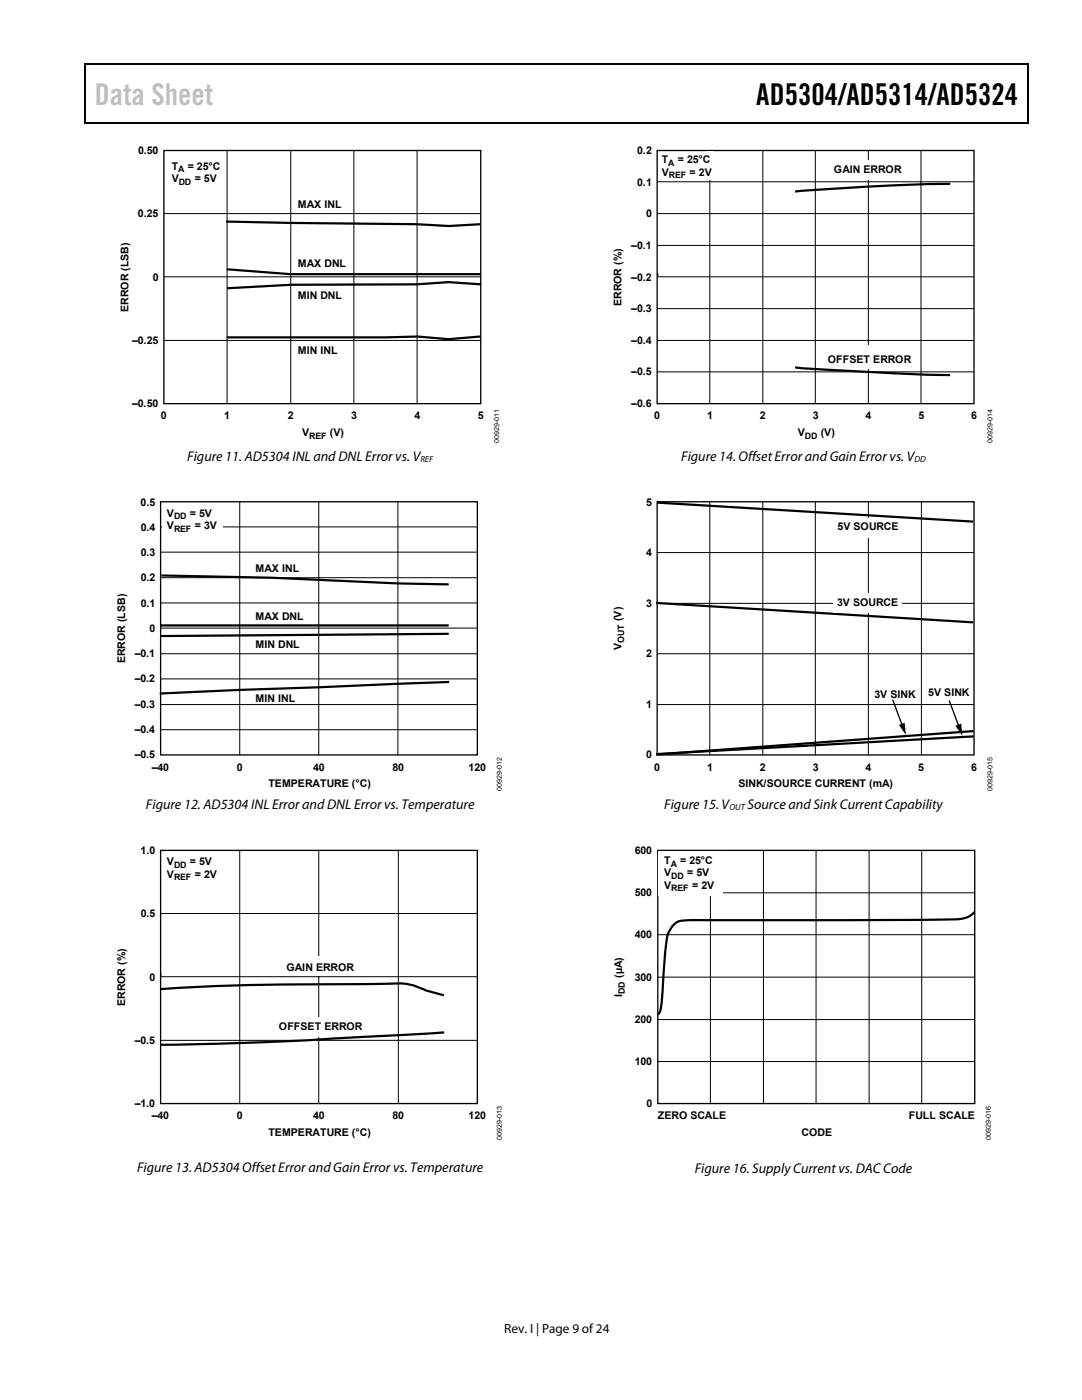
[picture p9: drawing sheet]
<svg xmlns="http://www.w3.org/2000/svg" width="216mm" height="279mm" viewBox="0 0 216 279" stroke-linecap="round" stroke-linejoin="round" font-family="sans-serif">
<path d="M16.9 12.7h.2v1h-.2zM205.1 12.7h.2v1h-.2zM205.1 12.7h.2v.3h-.2zM82.3 24.4h.2v.3h-.2zM205.1 24.4h.2v.3h-.2z" fill="#000"/>
<path d="M16.9 12.8h188.2M17 13.7v11M205.2 13.7v11M205.1 24.5h-188.2" fill="none" stroke="#000" stroke-width=".25"/>
<path d="M32.7 30h63.2v50.6h-63.2zM32 100.1h63.2v50.6h-63.2z" fill="none" stroke="#000" stroke-width=".26"/>
<g fill="none" stroke="#000" stroke-width=".2">
<path d="M45.3 29.9v50.7M58 29.9v50.7M70.6 29.9v50.7M83.2 29.9v50.7M32.7 55.2h63.2M32.7 42.6h63.2M32.7 67.9h63.2M32 115.3h63.2M32 110.2h63.2M32 105.2h63.2M47.8 100v50.7M63.6 100v50.7"/>
<path d="M79.4 100v50.7M32 135.5h63.2M32 130.5h63.2M32 125.3h63.2M32 120.3h63.2M32 145.6h63.2M32 140.6h63.2"/>
</g>
<path d="M45.1 44.2l38 .5 6.5 .4 6.2-.4M45.2 53.7l12.8 1h37.8M96 56.7l-6.5-.4-6.4 .4-25 .1-12.8 .7M95.8 67.2l-6.3 .5-6.2-.5-6.3 .1h-31.8M32.2 114.9l21.9 .4 25.4 1.1 10 .2M32 124.8h57.5M89.5 126.5l-57.5 .4M89.6 136.1l-57.7 2.3" fill="none" stroke="#000" stroke-width=".44"/>
<path d="M32.3 104.4h12.1v1.6h-12.1z" fill="#fff"/>
<path d="M47.8 169.6v50.6M63.6 169.6v50.6M79.5 169.6v50.6M32 194.9h63.2M32 182.3h63.2M32 207.6h63.2" fill="none" stroke="#000" stroke-width=".2"/>
<path d="M32 197.4a698.5 698.5 0 0 1 44.4-1l1.6-.1a11.7 11.7 0 0 1 6.9 1.4l3.7 .9M88.6 206l-17.4 1a689.9 689.9 0 0 1-39.2 1.5" fill="none" stroke="#000" stroke-width=".44"/>
<path d="M32 169.7h63.2v50.5h-63.2z" fill="none" stroke="#000" stroke-width=".26"/>
<g fill="#fff">
<path d="M63.2 190.9h.9v3.9h-.9z"/>
<path d="M63.2 203h.9v4h-.9z"/>
</g>
<path d="M131.1 36.3h63.3M141.6 30v50.6M152.2 30v50.6M162.7 30v50.6M173.3 30v50.6M183.8 30v50.6M131.1 55.2h63.3M131.1 49h63.3M131.1 42.6h63.3M131.1 74.2h63.3M131.1 67.9h63.3M131.1 61.6h63.3" fill="none" stroke="#000" stroke-width=".2"/>
<path d="M189.6 36.7a412.3 412.3 0 0 0-29.4 1.4l-1.6 .1M158.6 73.3l3.7 .3a443.8 443.8 0 0 0 27.3 1.2" fill="none" stroke="#000" stroke-width=".44"/>
<path d="M131.1 30h63.3v50.6h-63.3z" fill="none" stroke="#000" stroke-width=".26"/>
<g fill="#fff">
<path d="M172.6 32h1.2v3.9h-1.2z"/>
<path d="M141 30.3h1.2v5.6h-1.2z"/>
<path d="M172.8 69h1.3v4.6h-1.3z"/>
</g>
<path d="M131.1 100.1h63.3v50.6h-63.3z" fill="none" stroke="#000" stroke-width=".26"/>
<path d="M131.1 110.3h63.3M141.6 100.1v50.6M152.2 100.1v50.6M162.7 100.1v50.6M173.3 100.1v50.6M183.9 100.1v50.6M131.1 130.5h63.3M131.1 120.4h63.3M131.1 140.6h63.3" fill="none" stroke="#000" stroke-width=".2"/>
<path d="M131.1 100.3l63.1 3.8M131 120.3l63.2 3.9M194.3 147l-63.3 3.5M194.3 145.9l-63.3 4.7" fill="none" stroke="#000" stroke-width=".44"/>
<g fill="#fff">
<path d="M172.7 103.5h1.1v3.9h-1.1z"/>
<path d="M166.3 118.5h13.7v3.8h-13.7z"/>
</g>
<path d="M178.1 139.6l2 5.2M189.4 139.8l1.9 5.2M131.3 169.7h63.2v50.5h-63.2z" fill="none" stroke="#000" stroke-width=".26"/>
<path d="M179.4 144.7l1.1-.5 .3 2.5zM190.6 144.8l1.2-.4 .2 2.5z" fill="#000"/>
<path d="M131.3 178.2h63.2M141.8 169.7v50.6M152.3 169.7v50.6M162.8 169.7v50.6M173.4 169.7v50.6M183.9 169.7v50.6M131.3 195h63.2M131.3 186.5h63.2M131.3 211.9h63.2M131.3 203.5h63.2" fill="none" stroke="#000" stroke-width=".2"/>
<path d="M194.4 182a4 4 0 0 1-3.6 1.5l-16.2 .1h-34.3a18.9 18.9 0 0 0-5.1 .4 5 5 0 0 0-2.2 4l-.9 11a7.9 7.9 0 0 1-.6 3.3h-.2" fill="none" stroke="#000" stroke-width=".44"/>
<path d="M131.4 170h12.8v8.8h-12.8z" fill="#fff"/>
<text font-size="6" fill="#c0c0c0" x="18.9" y="21">Data Sheet</text>
<text font-size="6" x="150.9" y="21">AD5304/AD5314/AD5324</text>
<g font-size="2.8">
<text x="37.4" y="91.9">Figure 11. AD5304 INL and DNL Error vs. V</text>
<text x="135.9" y="91.9">Figure 14. Offset Error and Gain Error vs. V</text>
<text x="29.1" y="161.5">Figure 12. AD5304 INL Error and DNL Error vs. Temperature</text>
<text x="132.5" y="161.5">Figure 15. V</text>
<text x="149.1" y="161.5">Source and Sink Current Capability</text>
<text x="27.3" y="233.9">Figure 13. AD5304 Offset Error and Gain Error vs. Temperature</text>
<text x="138.6" y="234.1">Figure 16. Supply Current vs. DAC Code</text>
</g>
<text font-size="2.6" x="100.6" y="266">Rev. I | Page 9 of 24</text>
<g font-size="2.1">
<text x="27.5" y="30.8">0.50</text>
<text x="34.3" y="33.8">T</text>
<text x="37.5" y="33.8">= 25°C</text>
<text x="127.1" y="30.8">0.2</text>
<text x="132.1" y="32.6">T</text>
<text x="132.1" y="35.1">V</text>
<text x="135.2" y="32.6">= 25°C</text>
<text x="137.6" y="35.1">= 2V</text>
<text x="166.4" y="34.5">GAIN ERROR</text>
<text x="34.3" y="36.3">V</text>
<text x="38.9" y="36.3">= 5V</text>
<text x="59.5" y="41.5">MAX INL</text>
<text x="127.2" y="37.1">0.1</text>
<text x="27.5" y="43.4">0.25</text>
<text x="128.9" y="43.4">0</text>
<text x="59.5" y="53.3">MAX DNL</text>
<text x="126" y="49.7">–0.1</text>
<text x="30.5" y="56">0</text>
<text x="59.5" y="59.6">MIN DNL</text>
<text x="126" y="56">–0.2</text>
<text x="25.6" y="62.3" transform="rotate(-90 25.6 62.3)">ERROR (LSB)</text>
<text x="124" y="61.1" transform="rotate(-90 124 61.1)">ERROR (%)</text>
<text x="126" y="62.3">–0.3</text>
<text x="26.4" y="68.6">–0.25</text>
<text x="59.5" y="70.7">MIN INL</text>
<text x="126" y="68.6">–0.4</text>
<text x="126" y="74.9">–0.5</text>
<text x="165.2" y="72.5">OFFSET ERROR</text>
<text x="26.4" y="81.2">–0.50</text>
<text x="32.1" y="83.7">0</text>
<text x="44.7" y="83.7">1</text>
<text x="57.4" y="83.7">2</text>
<text x="70" y="83.7">3</text>
<text x="82.7" y="83.7">4</text>
<text x="95.4" y="83.7">5</text>
<text x="126" y="81.2">–0.6</text>
<text x="130.5" y="83.7">0</text>
<text x="141.1" y="83.7">1</text>
<text x="151.6" y="83.7">2</text>
<text x="162.2" y="83.7">3</text>
<text x="172.7" y="83.7">4</text>
<text x="183.2" y="83.7">5</text>
<text x="193.8" y="83.7">6</text>
<text x="60.3" y="87">V</text>
<text x="65.8" y="87">(V)</text>
<text x="159.2" y="87">V</text>
<text x="163.8" y="87">(V)</text>
<text x="28.1" y="100.9">0.5</text>
<text x="128.9" y="100.9">5</text>
<text x="28.1" y="105.9">0.4</text>
<text x="33.3" y="105.6">V</text>
<text x="33.3" y="103.1">V</text>
<text x="37.9" y="103.1">= 5V</text>
<text x="38.9" y="105.6">= 3V</text>
<text x="167.1" y="105.9">5V SOURCE</text>
<text x="28.1" y="111">0.3</text>
<text x="128.9" y="111">4</text>
<text x="28.1" y="116">0.2</text>
<text x="51" y="114.1">MAX INL</text>
<text x="28.1" y="121.1">0.1</text>
<text x="51" y="123.8">MAX DNL</text>
<text x="124" y="124" transform="rotate(-90 124 124)">(V)</text>
<text x="128.9" y="121.1">3</text>
<text x="167" y="120.8">3V SOURCE</text>
<text x="26.9" y="131.2">–0.1</text>
<text x="29.8" y="126.1">0</text>
<text x="51" y="129.4">MIN DNL</text>
<text x="124" y="129.7" transform="rotate(-90 124 129.7)">V</text>
<text x="128.9" y="131.1">2</text>
<text x="25" y="132.4" transform="rotate(-90 25 132.4)">ERROR (LSB)</text>
<text x="26.9" y="136.2">–0.2</text>
<text x="26.9" y="141.2">–0.3</text>
<text x="51" y="140.1">MIN INL</text>
<text x="128.9" y="141.2">1</text>
<text x="174.5" y="139.3">3V SINK</text>
<text x="185.2" y="139">5V SINK</text>
<text x="26.9" y="146.3">–0.4</text>
<text x="26.9" y="151.3">–0.5</text>
<text x="30.3" y="153.8">–40</text>
<text x="47.3" y="153.8">0</text>
<text x="62.5" y="153.8">40</text>
<text x="78.3" y="153.8">80</text>
<text x="93.5" y="153.8">120</text>
<text x="128.9" y="151.3">0</text>
<text x="130.5" y="153.8">0</text>
<text x="141.1" y="153.8">1</text>
<text x="151.6" y="153.8">2</text>
<text x="162.2" y="153.8">3</text>
<text x="172.7" y="153.8">4</text>
<text x="183.2" y="153.8">5</text>
<text x="193.8" y="153.8">6</text>
<text x="53.6" y="157.1">TEMPERATURE (°C)</text>
<text x="147.4" y="157.1">SINK/SOURCE CURRENT (mA)</text>
<text x="28.1" y="170.5">1.0</text>
<text x="33.3" y="172.7">V</text>
<text x="37.9" y="172.7">= 5V</text>
<text x="126.7" y="170.5">600</text>
<text x="132.5" y="172.4">T</text>
<text x="135.7" y="172.4">= 25°C</text>
<text x="33.3" y="175.2">V</text>
<text x="38.9" y="175.2">= 2V</text>
<text x="126.7" y="178.9">500</text>
<text x="132.5" y="174.9">V</text>
<text x="132.5" y="177.3">V</text>
<text x="137.1" y="174.9">= 5V</text>
<text x="138.1" y="177.3">= 2V</text>
<text x="28.1" y="183.1">0.5</text>
<text x="126.7" y="187.3">400</text>
<text x="29.8" y="195.7">0</text>
<text x="57.1" y="193.8">GAIN ERROR</text>
<text x="124.2" y="195.2" transform="rotate(-90 124.2 195.2)">(µA)</text>
<text x="126.7" y="195.7">300</text>
<text x="25" y="200.8" transform="rotate(-90 25 200.8)">ERROR (%)</text>
<text x="124.2" y="198.9" transform="rotate(-90 124.2 198.9)">I</text>
<text x="26.9" y="208.3">–0.5</text>
<text x="55.7" y="205.6">OFFSET ERROR</text>
<text x="126.7" y="204.1">200</text>
<text x="126.7" y="212.5">100</text>
<text x="26.9" y="220.9">–1.0</text>
<text x="129" y="220.9">0</text>
<text x="30.3" y="223.4">–40</text>
<text x="47.3" y="223.4">0</text>
<text x="53.6" y="226.7">TEMPERATURE (°C)</text>
<text x="62.5" y="223.4">40</text>
<text x="78.3" y="223.4">80</text>
<text x="93.5" y="223.4">120</text>
<text x="131.3" y="223.4">ZERO SCALE</text>
<text x="160" y="226.7">CODE</text>
<text x="181.3" y="223.4">FULL SCALE</text>
</g>
<g font-size="1.8">
<text x="35.6" y="34.4">A</text>
<text x="133.3" y="33.1">A</text>
<text x="133.5" y="35.6">REF</text>
<text x="35.7" y="36.9">DD</text>
<text x="61.7" y="87.5">REF</text>
<text x="160.6" y="87.5">DD</text>
<text x="83.9" y="92.1">REF</text>
<text x="182.5" y="92.1">DD</text>
<text x="34.7" y="103.7">DD</text>
<text x="34.7" y="106.1">REF</text>
<text x="124.6" y="128.3" transform="rotate(-90 124.6 128.3)">OUT</text>
<text x="145.5" y="161.7">OUT</text>
<text x="34.7" y="173.2">DD</text>
<text x="133.8" y="172.9">A</text>
<text x="34.7" y="175.7">REF</text>
<text x="133.9" y="175.4">DD</text>
<text x="133.9" y="177.9">REF</text>
<text x="124.7" y="198.4" transform="rotate(-90 124.7 198.4)">DD</text>
</g>
<g font-size="1.4">
<text x="99.6" y="88.3" transform="rotate(-90 99.6 88.3)">00929-011</text>
<text x="198" y="88.3" transform="rotate(-90 198 88.3)">00929-014</text>
<text x="100.1" y="157.9" transform="rotate(-90 100.1 157.9)">00929-012</text>
<text x="198" y="157.9" transform="rotate(-90 198 157.9)">00929-015</text>
<text x="100.1" y="227.5" transform="rotate(-90 100.1 227.5)">00929-013</text>
<text x="197.7" y="227.5" transform="rotate(-90 197.7 227.5)">00929-016</text>
</g>
</svg>
